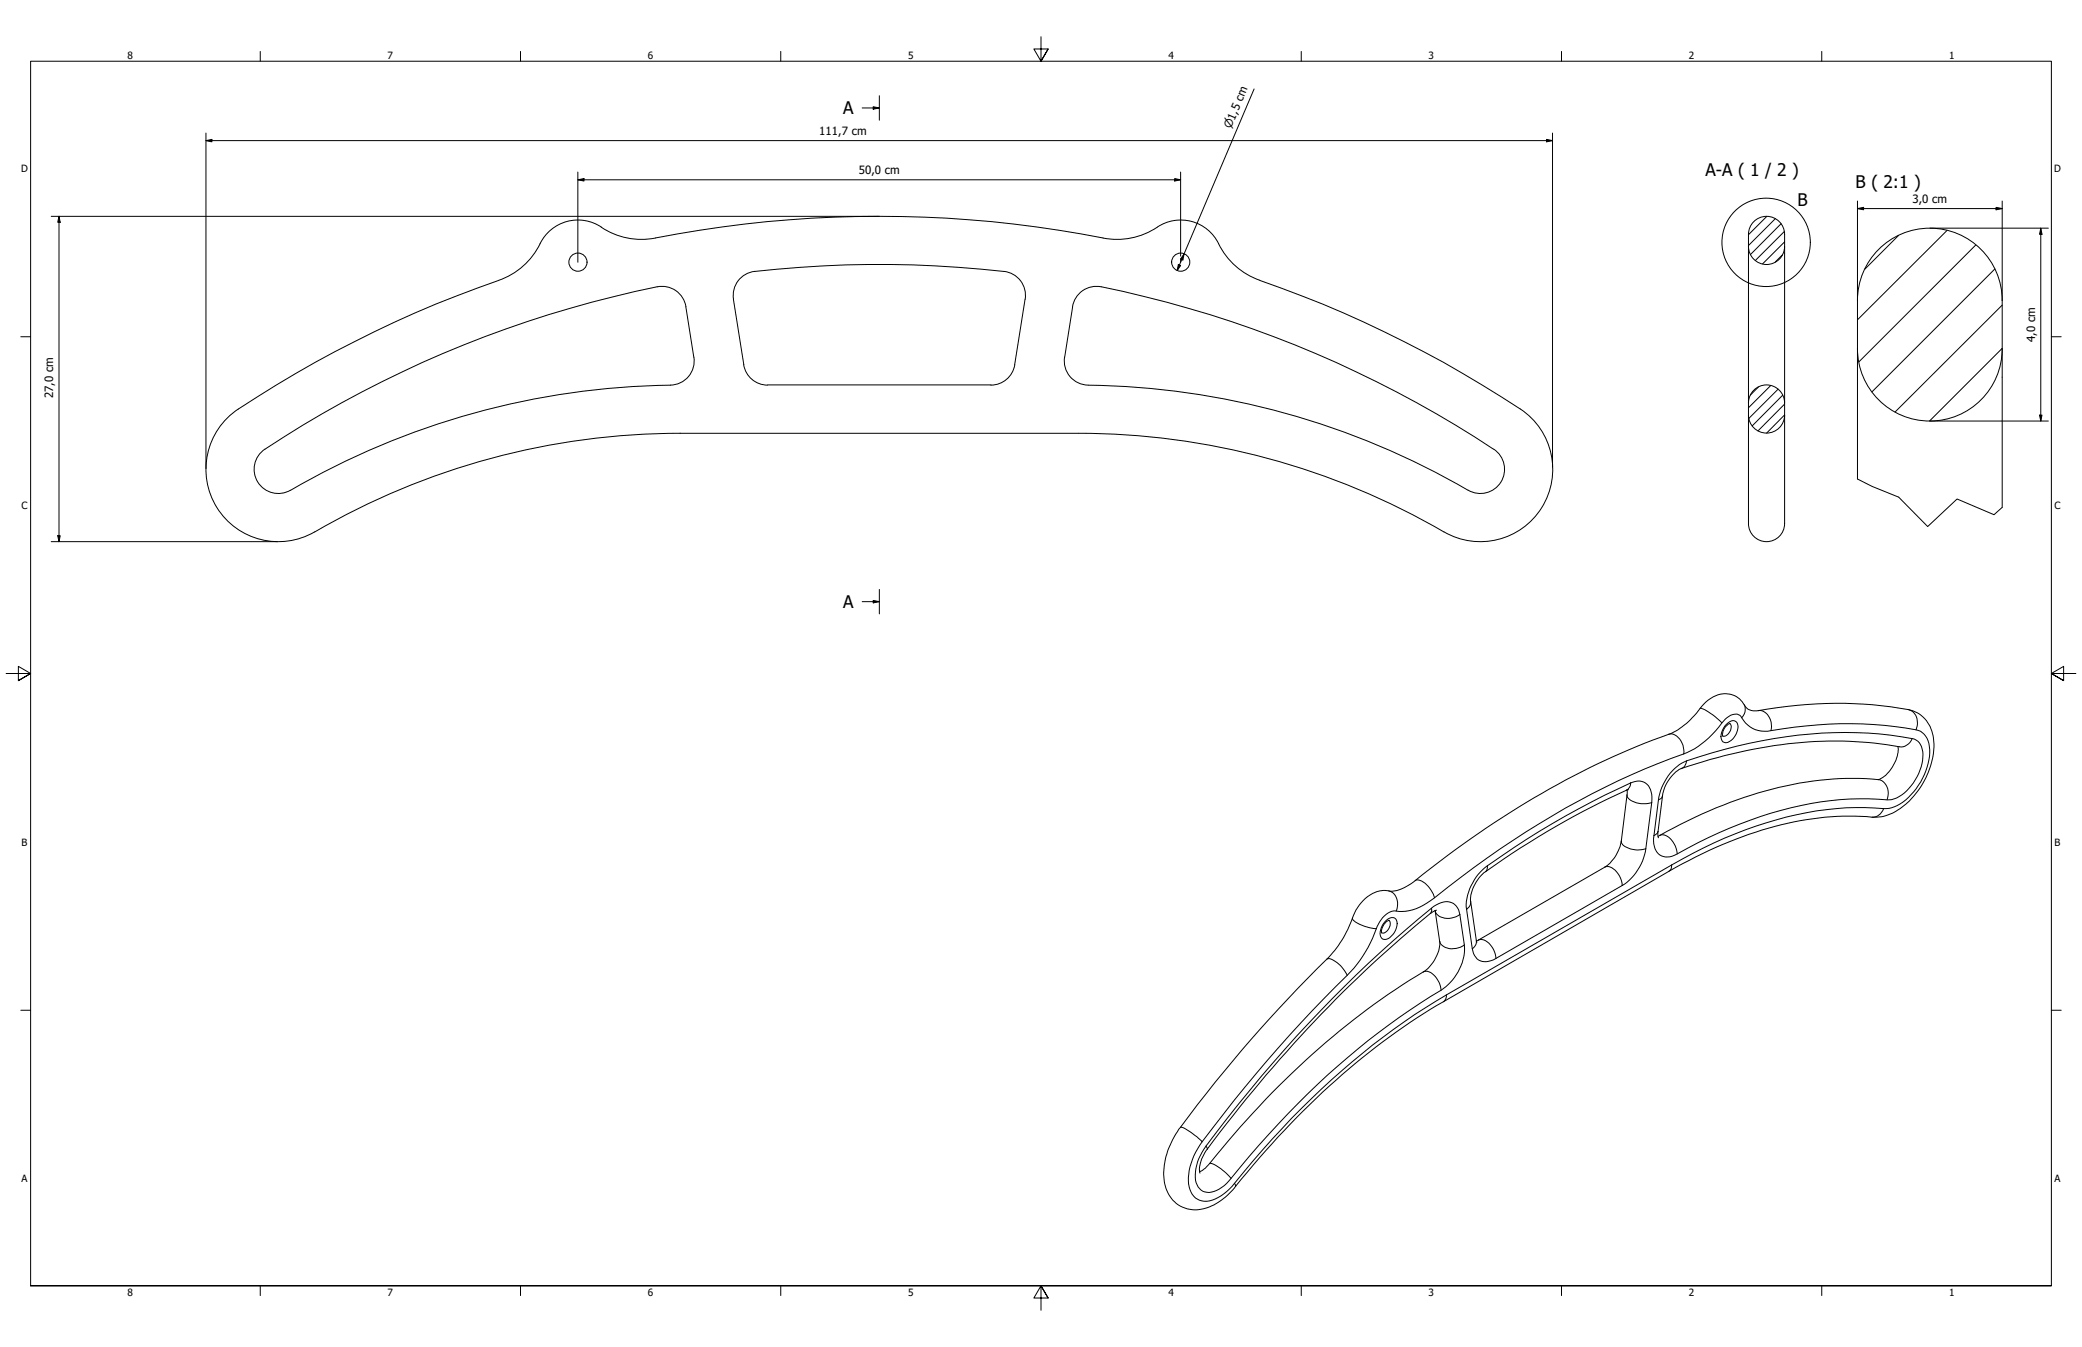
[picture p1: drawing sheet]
<svg xmlns="http://www.w3.org/2000/svg" width="864mm" height="559mm" viewBox="0 0 864 559" stroke-linecap="round" stroke-linejoin="round" font-family="sans-serif">
<!-- layer: Hatch (ISO) -->
<g fill="none" stroke="#000" stroke-width=".41">
<path d="M732.9 89.7l-7.6 7.7M736.4 90.7l-11.1 11.2M738.8 92.8l-12.7 12.8M740.2 96l-12.1 12M787.5 97.7l-14 14M807.6 95.6l-37.1 37.1M739.4 105.7l-3.1 3M740.2 100.3l-9.1 9.2M819.6 101.6l-48.5 48.5M827.4 111.6l-50.9 51M830.5 126.6l-44.5 44.3M734.5 159.9l-9.2 9.3"/>
<path d="M830.5 144.5l-30.1 30.2M729.4 160.5l-3.4 3.4M737.5 161.5l-12.1 12.1M739.5 163.9l-12.7 12.8M740.2 172.1l-7.4 7.6M740.2 167.6l-11 11.1"/>
</g>
<!-- layer: Visible (ANSI) -->
<g fill="none" stroke="#000" stroke-width=".41">
<path d="M206.8 116.3a483.6 483.6 0 0 0-109.7 54.6 30 30 0 0 0-6.6 40.6 30 30 0 0 0 40 9.1 301.9 301.9 0 0 1 151.7-40.9M313 112.6a461.7 461.7 0 0 1 103.4 0M313 112.6a10.1 10.1 0 0 0-8.8 11.5l4.3 27.2a10 10 0 0 0 9.9 8.5M416.5 112.6a10 10 0 0 1 8.7 11.5M522.6 116.3a482 482 0 0 1 109.8 54.6 30 30 0 0 1 6.5 40.6 30 30 0 0 1-40 9.1 301.9 301.9 0 0 0-151.6-40.9M522.6 116.3a30.4 30.4 0 0 1-17.7-16.3 17.6 17.6 0 0 0-26.2-4.9 30 30 0 0 1-21.1 3.7 487.9 487.9 0 0 0-188.9 .4 31.5 31.5 0 0 1-21.4-6.2 17.6 17.6 0 0 0-24 9.5 30 30 0 0 1-16.4 13.8M284.5 127.3l3.3 20.9M284.5 127.3a10 10 0 0 0-11.9-8.3 460.2 460.2 0 0 0-163.7 68.1 10 10 0 0 0-1.6 13.4 10 10 0 0 0 13.2 2.9M425.2 124.1l-4.3 27.2a10 10 0 0 1-9.9 8.5M444.9 127.3a10.1 10.1 0 0 1 11.9-8.3 461.9 461.9 0 0 1 162.7 67.4M444.9 127.3l-3.3 20.9M278.1 159.8a321.2 321.2 0 0 0-157.6 43.6"/>
<path d="M287.8 148.2a10 10 0 0 1-9.8 11.6M318.4 159.7h92.7M441.6 148.2a10 10 0 0 0 9.8 11.6 321.6 321.6 0 0 1 157.6 43.6M282.1 179.7h165.2M619.6 186.3a10 10 0 0 1 3 13.7 10 10 0 0 1-13.6 3.4M717.5 300.1a4.9 4.9 0 0 0-2.9 5.3M787.2 309.7a14.4 14.4 0 0 1-8.2 13.7 138.3 138.3 0 0 0-64.2 10.6 219.1 219.1 0 0 0-27.1 13M787.8 309.8a168.1 168.1 0 0 0-75.3 4.5l-15.2 4.6a15.6 15.6 0 0 0-7.7 11.2l-1.9 15.4 .2 2.1M674.9 327.7l.1 1.4-2.5 19.8a16.2 16.2 0 0 1-6.9 10.8l-53.2 30.7M675.5 327.6a325.3 325.3 0 0 0-60.6 35 15.1 15.1 0 0 0-4.9 11.4l2.6 17M565.4 373.6a11.9 11.9 0 0 1 12-3.9h.5a18.4 18.4 0 0 0 9.1-4.4 365.9 365.9 0 0 1 107.4-61.7l1.7-.9a42.8 42.8 0 0 0 10.7-10.7 10.8 10.8 0 0 1 13.5-2.9 12 12 0 0 1 3.9 4.4 5.6 5.6 0 0 0 5.1 1.3 165.6 165.6 0 0 1 64.2 .1 14.5 14.5 0 0 1 8.7 14.9 33.3 33.3 0 0 1-18.3 27.9 15.9 15.9 0 0 1-9.7 1.1 128.2 128.2 0 0 0-57 10.4 204.1 204.1 0 0 0-25.1 12.3l-93.3 54a307.4 307.4 0 0 0-81.3 70.7l-5 6a22.1 22.1 0 0 1-18.1 9.6 13.6 13.6 0 0 1-11.7-14.5 32.1 32.1 0 0 1 6.9-19.6 620.9 620.9 0 0 1 63.2-72.5l1.6-1.9a61.1 61.1 0 0 0 8-15.8zM595.3 377.8l1.9 12.7a15.1 15.1 0 0 1-6.8 12.7 336.8 336.8 0 0 0-88.7 79.5 10.8 10.8 0 0 1-4.1 3.4"/>
<path d="M595.9 377.6l-1.1 .4a373.3 373.3 0 0 0-31.9 27.9 566.4 566.4 0 0 0-63.2 72.4 11.8 11.8 0 0 0-1.9 8.4M576.2 381.8a5.2 5.2 0 0 0-3.1 5.2"/>
<circle cx="239.7" cy="108.8" r="3.8"/>
<circle cx="489.8" cy="108.8" r="3.8"/>
</g>
<!-- layer: Visible Narrow (ANSI) -->
<g fill="none" stroke="#000" stroke-width=".41">
<path d="M705.2 293.9a18.2 18.2 0 0 1 8.1 5.1l.9 .9M723.5 292.4l.4 1.4a4.7 4.7 0 0 1-1.4 4M729.3 294.8a5.7 5.7 0 0 1 5.5 6.6l-.2 1.7M791.6 294.4a5.9 5.9 0 0 1 3.2 8.4M692.1 304.6a5.4 5.4 0 0 1 6 4.5l.3 3.7M698.4 312.8a38.1 38.1 0 0 0 16.5-13.7 5.5 5.5 0 0 1 6.8-2.3 11.6 11.6 0 0 0 12.9 6.3 165 165 0 0 1 61.1-.1 8 8 0 0 1 4.7 8 27 27 0 0 1-14.6 23.7l-1.2 .4a17.5 17.5 0 0 1-7.1 .1 135.4 135.4 0 0 0-57.8 10.7l-13.2 5.9-13.1 7M698.4 312.8a345.9 345.9 0 0 0-98 55.4l-5.4 4.2a20.8 20.8 0 0 1-15.9 5.6 8 8 0 0 0-7.3 5.4 55.9 55.9 0 0 1-13 21.2 551.5 551.5 0 0 0-62 71.9 21.4 21.4 0 0 0-3.2 17 7 7 0 0 0 10.4 3.9l2.4-1.3 2.4-1.7a44.8 44.8 0 0 0 7.1-8.2 321.2 321.2 0 0 1 84-73.4M699.6 315.6l-.4 1.5a2.66 2.66 0 0 1-1.9 1.8M715.6 301a3.4 3.4 0 0 1 4.5-1.6 5.6 5.6 0 0 1-1.4 7.3l-.6 .5a2.4 2.4 0 0 1-3.2 .6 2.4 2.4 0 0 1-1-3l.8-2.3zM717.5 300.1a3.7 3.7 0 0 1-1.7 5.2h-1.2M793.2 306.4a6.5 6.5 0 0 1 4.4 7.9 20.8 20.8 0 0 1-11.9 17.1 13.2 13.2 0 0 1-6.8 .2 137.3 137.3 0 0 0-61.5 12l-8.7 3.9-8.7 4.4a25.4 25.4 0 0 1-7.3 3.5 5.5 5.5 0 0 1-6.7-5.3l.1-3.5M793.2 306.4a173.3 173.3 0 0 0-77.9 4.5l-10.5 3a26.6 26.6 0 0 0-8.2 3.3 22.5 22.5 0 0 0-8.7 14.6"/>
<path d="M793.2 306.4a5.2 5.2 0 0 1-5.4 3.4M674.9 329.8a4.5 4.5 0 0 0 4 3.3l3.8 .3 2.4-.4M676.4 324.8a5.7 5.7 0 0 1 8.7 4.7v3.5M676.4 324.8l-.6 1.9-1.2 1.1M676.4 324.8a353.2 353.2 0 0 0-59.4 34.4M685.1 333l-2.4 19.1M687.9 331.8l-1.8 14.8M689.6 330.1l-.7 1.2-1 .5M779 323.4a5.9 5.9 0 0 1 3.7 8.4M781.3 335.4a5.1 5.1 0 0 1-4.8 3.6M617 359.2a21 21 0 0 0-8.7 18.1M617 359.2l-.2 1.6-.6 .8"/>
<path d="M665.6 359.7a4.7 4.7 0 0 1 5.6 2.8l1.2 2.4 .4 2.5M672.5 348.9v.4a5.5 5.5 0 0 0 4.8 3.1l2 .2 3.4-.5M682.7 352.1a22.3 22.3 0 0 1-9.9 15.3M687.7 344.9l-.3 .8-1.3 .9M688.5 346.5a5.3 5.3 0 0 1 5.9 3.6l.8 1.7 .5 2.4M693.4 358.8l-.1 .8a2.15 2.15 0 0 1-1.2 1.9M693.4 358.8l-93.5 54M576 369.6a5.9 5.9 0 0 1 3.1 8.4M587 365.3a4.8 4.8 0 0 1 5.5 2.5l2 3.1 .5 1.5M593.8 376.8l.1 1.1-.6 1.1M595.3 377.9a5.7 5.7 0 0 0 7.8 2.7l2.4-1.2M605.5 379.4a5.7 5.7 0 0 0-8.8-4.5l-1 .5a533.7 533.7 0 0 0-97.1 102.6 17.4 17.4 0 0 0-2.5 12.6 5.5 5.5 0 0 0 8.5 3.3l4.2-2.9a353.2 353.2 0 0 1 75.9-71.9l13-8.3a21.3 21.3 0 0 0 9.7-18.8"/>
<path d="M605.5 379.4l1.9 12.6M608.3 377.3l2.4 16.3M610 374l-.3 1.8-1.4 1.5M672.8 367.4l-52.3 30.2M550.3 397.9a4.2 4.2 0 0 1 4.4 1.5 15.4 15.4 0 0 1 4.1 5.2M561 380.8a4.5 4.5 0 0 0 3.4 2.8 17.7 17.7 0 0 0 6.5 1.6M574.8 382a2.62 2.62 0 0 1 4.5-.2 6.6 6.6 0 0 1-5.1 7.9 2.7 2.7 0 0 1-1.5-4l1-2.3zM576.2 381.8a3.8 3.8 0 0 1-2.7 5.3l-.4-.1M597.2 390.5a5.5 5.5 0 0 0 6.8 2.9l1.8-.5 1.6-.9M610.7 393.6a5.4 5.4 0 0 0 7.8 4.9l2-.9M612.4 390.3l-.3 1.8-1.4 1.5M613.2 390a5.4 5.4 0 0 1 6.1 3.4l.7 1.7 .5 2.5"/>
<path d="M590.4 403.2a4.7 4.7 0 0 1 5.5 2.6l1.3 2.5 .5 2.5M599.9 412.8l-.1 1.4-1 1.3M489.6 467.7a14.8 14.8 0 0 1 7.5 4.5l1.5 1.5M500.2 475.5l.6 1.2M501.7 482.7a8.1 8.1 0 0 1 5.5 2.8l3.4 3.4M512.1 490.9l.4 1.3"/>
</g>
<!-- layer: Visible (ISO) -->
<path d="M725.3 97.2a7.5 7.5 0 0 1 7.4-7.5 7.5 7.5 0 0 1 7.5 7.5M725.3 97.2v116.9a9.3 9.3 0 0 0 2.5 8.8 7.5 7.5 0 0 0 8 1.1 7.5 7.5 0 0 0 4.4-6.7v-120.1M725.3 102.2a7.5 7.5 0 0 0 7.4 7.5 7.5 7.5 0 0 0 7.5-7.5M770.5 124.7v74M770.5 124.7a30 30 0 0 1 30-30 30 30 0 0 1 30 30M830.5 124.7v85.8M770.5 144.7a30 30 0 0 0 30 30 30 30 0 0 0 30-30M725.3 167.2a7.5 7.5 0 0 1 7.4-7.5 7.5 7.5 0 0 1 7.5 7.5M725.3 172.2a7.5 7.5 0 0 0 7.4 7.5 7.5 7.5 0 0 0 7.5-7.5" fill="none" stroke="#000" stroke-width=".41"/>
<!-- layer: Break Line (ISO) -->
<path d="M770.5 198.7l6 3.1 11.1 4.4 12 12.2 12.2-11.4 15.3 6.5 3.4-3" fill="none" stroke="#000" stroke-width=".41"/>
<!-- layer: Section Line (ISO) -->
<path d="M364.7 39.7v10.2M357.6 44.8h7.1M362.2 44.3l2.5 .5-2.5 .5zM357.6 249.6h7.1M362.2 249.1l2.5 .5-2.5 .5zM364.7 244.5v10.2" fill="none" stroke="#000" stroke-width=".41"/>
<path d="M362.2 44.3l2.5 .5-2.5 .5zM362.2 249.1l2.5 .5-2.5 .5z" fill="#000"/>
<!-- layer: Detail Boundary (ISO) -->
<circle cx="732.6" cy="100.5" r="18.3" fill="none" stroke="#000" stroke-width=".41"/>
<!-- layer: Border (ANSI) -->
<g fill="none" stroke="#000" stroke-width=".41">
<path d="M431.8 15.2v10.2l-3-5.1h6l-3 5.1 3-5.1M107.9 21.3v4.1M215.9 21.3v4.1M323.8 21.3v4.1M539.8 21.3v4.1M647.7 21.3v4.1M755.6 21.3v4.1M8.6 139.7h4.1M850.9 139.7h4.1M2.5 279.4h10.2l-5.1-3v6l5.1-3-5.1 3M861.1 279.4h-10.2l5.1-3v6l-5.1-3 5.1 3M8.6 419.1h4.1"/>
<path d="M850.9 419.1h4.1M12.7 533.4v-508h838.2v508h-838.2h838.2M107.9 533.4v4.1M215.9 533.4v4.1M323.8 533.4v4.1M434.8 538.5l-3-5.1 3 5.1h-6l3-5.1v10.2M539.8 533.4v4.1M647.7 533.4v4.1M755.6 533.4v4.1"/>
</g>
<!-- layer: Dimension (ISO) -->
<g fill="none" stroke="#000" stroke-width=".41">
<path d="M520.2 36.9l-31.9 75.4M85.4 58.3l2.5-.5v1zM85.4 58.3h558.6M85.4 55.2v139.2M641.5 57.8l2.5 .5-2.5 .5zM644 55.2v138.7M239.7 74.6l2.5-.5v1zM239.7 74.6h250M239.7 71.4v37.4M487.3 74.1l2.4 .5-2.4 .5zM489.7 71.4v34.9M21.3 89.7h343.4"/>
<path d="M24.5 89.7l.5 2.5h-1zM24.5 89.7v135M770.5 86.5l2.5-.5v1zM770.5 86.5h60M770.5 83.4v41.3M800.5 94.7h49.1M828 86l2.5 .5-2.5 .5zM830.5 83.4v41.3M846.5 94.7l.5 2.5h-1zM846.5 94.7v80M488.8 109.7l.9 .5-1.4 2.1zM489.7 107.4v1.4"/>
<path d="M491.2 105.3l-.6 2.6-.9-.5zM800.5 174.7h49.1M846 172.2h1l-.5 2.5zM21.3 224.7h93.8M24 222.2h1l-.5 2.5z"/>
</g>
<path d="M85.4 58.3l2.5-.5v1zM641.5 57.8l2.5 .5-2.5 .5zM239.7 74.6l2.5-.5v1zM487.3 74.1l2.4 .5-2.4 .5zM24.5 89.7l.5 2.5h-1zM770.5 86.5l2.5-.5v1zM828 86l2.5 .5-2.5 .5zM846.5 94.7l.5 2.5h-1zM488.8 109.7l.9 .5-1.4 2.1zM491.2 105.3l-.6 2.6-.9-.5zM846 172.2h1l-.5 2.5zM24 222.2h1l-.5 2.5z" fill="#000"/>
<g font-size="7.2">
<text x="349.7" y="47.4">A</text>
<text x="707.4" y="73.2">A-A ( 1 / 2 )</text>
<text x="769.7" y="77.8">B ( 2:1 )</text>
<text x="745.7" y="85.6">B</text>
<text x="349.7" y="252.2">A</text>
</g>
<g font-size="4.7">
<text x="339.9" y="56">111,7 cm</text>
<text x="356.2" y="72.2">50,0 cm</text>
<text x="793.2" y="84.2">3,0 cm</text>
<text x="844.1" y="141.9" transform="rotate(-90 844.1 141.9)">4,0 cm</text>
<text x="22" y="165.3" transform="rotate(-90 22 165.3)">27,0 cm</text>
</g>
<text font-size="4.6" x="510.5" y="53.6" transform="rotate(-67 510.5 53.6)">⌀1,5 cm</text>
<g font-size="4.1">
<text x="52.8" y="24.4">8</text>
<text x="160.8" y="24.4">7</text>
<text x="268.7" y="24.4">6</text>
<text x="376.7" y="24.4">5</text>
<text x="484.6" y="24.4">4</text>
<text x="592.6" y="24.4">3</text>
<text x="700.5" y="24.4">2</text>
<text x="808.5" y="24.4">1</text>
<text x="8.7" y="71.4">D</text>
<text x="852" y="71.4">D</text>
<text x="8.9" y="211.1">C</text>
<text x="852.2" y="211.1">C</text>
<text x="8.9" y="350.8">B</text>
<text x="852.2" y="350.8">B</text>
<text x="8.9" y="490.5">A</text>
<text x="852.2" y="490.5">A</text>
<text x="52.8" y="537.5">8</text>
<text x="160.8" y="537.5">7</text>
<text x="268.7" y="537.5">6</text>
<text x="376.7" y="537.5">5</text>
<text x="484.6" y="537.5">4</text>
<text x="592.6" y="537.5">3</text>
<text x="700.5" y="537.5">2</text>
<text x="808.5" y="537.5">1</text>
</g>
</svg>
